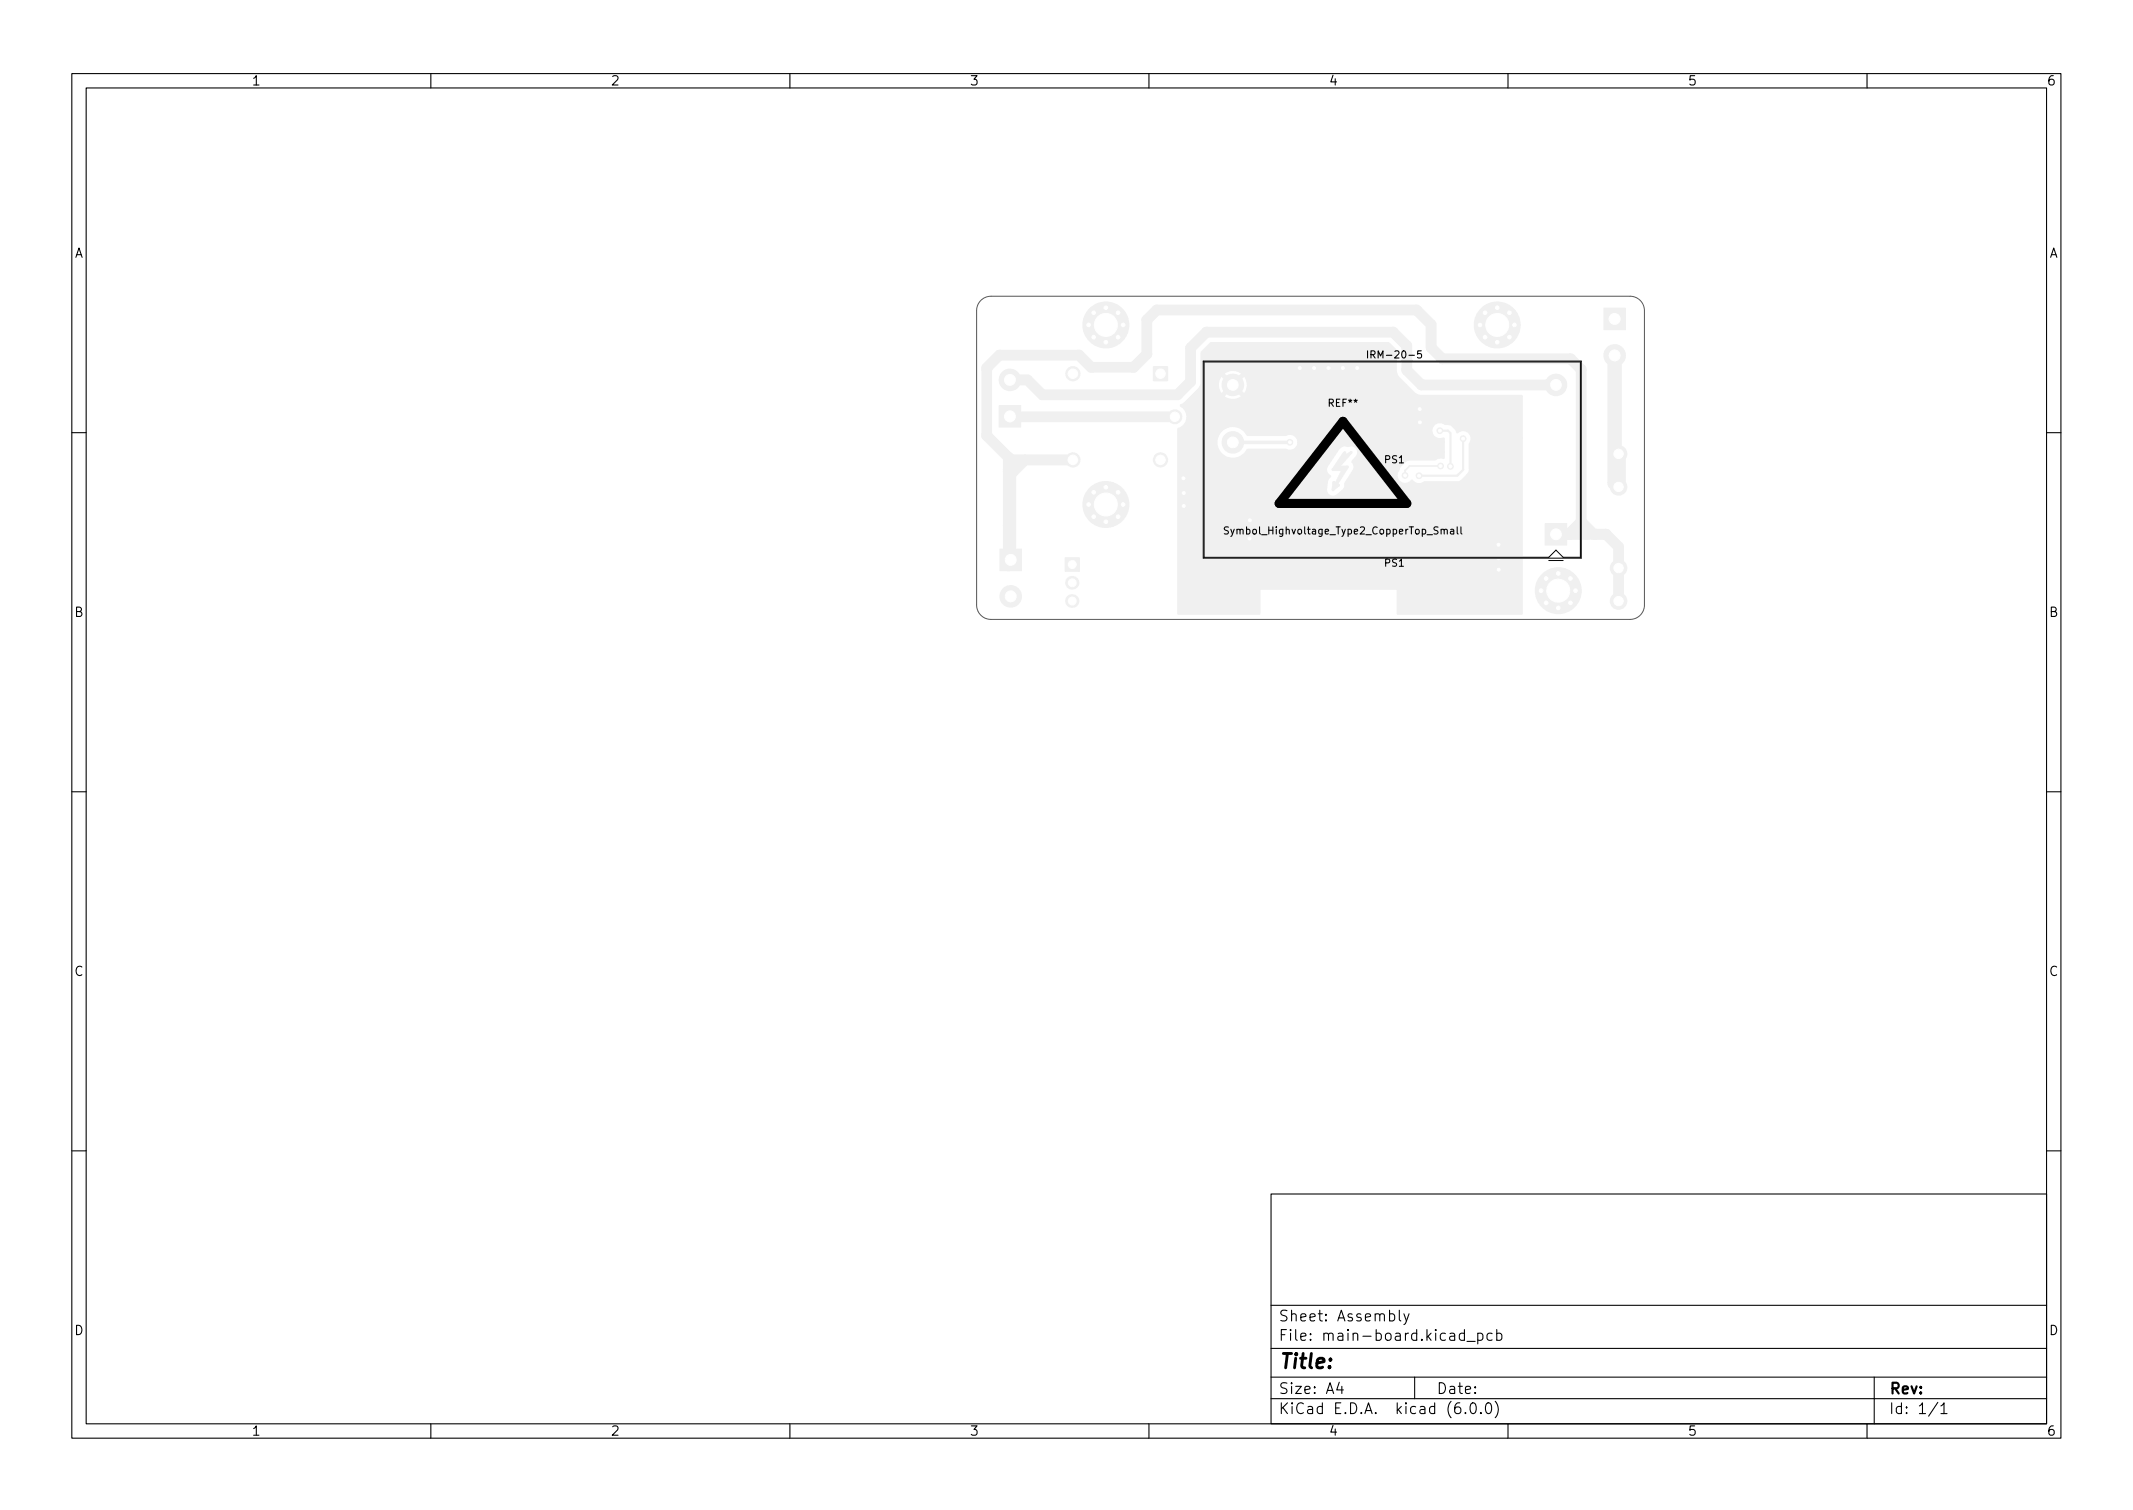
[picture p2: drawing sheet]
<svg xmlns="http://www.w3.org/2000/svg" width="297mm" height="210mm" viewBox="0 0 297 210" stroke-linecap="round" stroke-linejoin="round" font-family="sans-serif">
<path d="M187.3 63l.1 .5 .8-.5-1.8 2h1.3l-1.8 2.8 .5-.2-.8 .6 .2-1 .1 .5 1.1-2.3h-1.4l1.5-2.3M187.4 63.4l-1.4 1.9h1.3" fill="none" stroke="#f0f0f0" stroke-width=".38"/>
<g fill="#f0f0f0" stroke="#f0f0f0" stroke-width=".14">
<path d="M148.3 77.7h2v1.9h-2z"/>
<path d="M139.1 56.5h3v3h-3z"/>
<path d="M160.6 51h2v2h-2z"/>
<path d="M139.3 76.5h3v3h-3z"/>
<path d="M223.4 42.9h3v3h-3z"/>
<path d="M215.2 72.9h3v3h-3z"/>
<path d="M167.3 49l1.4-1.3h24.6l1.2 1.1v3.2h-21.6a1.94 1.94 0 0 0-2.4 0l1.2 1.2 1.2-1.2h21.6l.3 .5 1.1 1.1h-22.2l-.1-.6-.3-.6-1.3 1.2h-.7l-1.2-1.2a1.95 1.95 0 0 0 0 2.4l1.2-1.2h.7l1.3 1.2 .3-.7 .1-.5h22.2l1.2 1.2 .7 .2h14.1l.1 .2h-39.1l-1.2-1.2-1.2 1.2a1.95 1.95 0 0 0 2.4 0h39.1v5.8h-7.1l-.1-.2a1.17 1.17 0 0 0-1.9-.5l-.2-.5-.5-.5-.4-.2h-.6a1.12 1.12 0 0 0-1.8 .8 1.12 1.12 0 0 0 1.7 1.1v.6h-20.4a1.12 1.12 0 0 0-1.7-1h-5.3l-.5-.6-.4-.3-.5-.2-.6-.1-.6 .1-.5 .2-.7 .6a2.18 2.18 0 0 0-.3 1.9l.2 .5 .5 .6 .8 .4 .6 .1 .6-.1 .5-.2 .4-.3 .5-.7 5.4 .1a1.1 1.1 0 0 0 1.6-1h20.4v1.3h-12l-.2-.4-.3-.3-1.1-.1a.87 .87 0 0 0-.9 .3l-1.8 2.7v.6l.3 .5a.19 .19 0 0 1 .2 .2 .19 .19 0 0 1-.2 .1l-.2 .5-.1 1.5 .1 .3 .3 .2 .7 .1 .2-.2 1.1-.9 .1-.7 1.2-2v-.5l-.3-.5 .7-.8 .2-.6h12v.9h-.1h-.5l-.7 .3h-3.8l-1 .9-.2 .4a1.13 1.13 0 0 0 .2 1.7 1.13 1.13 0 0 0 1.6-.3 1.54 1.54 0 0 0 1.2 .5l.6-.2h4.6l.5-.2 .9-1 .2-.3v-3.8l.3-.8h7.1l-.1 24.5h-17.2l-.1-.1v-3.4h-19.1l-.1 3.5h-11.3l-.1-.1v-25.6l.3-.2a1.69 1.69 0 0 0 1-1.5 1.69 1.69 0 0 0-.9-1.6v-.1l.5-.3 1.9-1.9 .4-.6z"/>
<circle cx="215.3" cy="80.6" r=".4"/>
<circle cx="218.7" cy="80.6" r=".4"/>
<circle cx="217" cy="82.2" r="3.2"/>
<circle cx="215.3" cy="83.9" r=".4"/>
<circle cx="214.6" cy="82.2" r=".4"/>
<circle cx="218.7" cy="83.9" r=".4"/>
<circle cx="217" cy="79.8" r=".4"/>
<circle cx="219.4" cy="82.2" r=".4"/>
<circle cx="217" cy="84.6" r=".4"/>
<circle cx="140.6" cy="52.9" r="1.5"/>
<circle cx="161.6" cy="64" r=".99"/>
<circle cx="163.6" cy="58" r=".97"/>
<circle cx="149.4" cy="52" r=".99"/>
<circle cx="149.4" cy="64" r=".99"/>
<circle cx="208.5" cy="42.8" r=".4"/>
<circle cx="208.5" cy="45.2" r="3.2"/>
<circle cx="206.8" cy="43.6" r=".4"/>
<circle cx="208.5" cy="47.6" r=".4"/>
<circle cx="210.2" cy="43.6" r=".4"/>
<circle cx="210.9" cy="45.2" r=".4"/>
<circle cx="206.1" cy="45.2" r=".4"/>
<circle cx="206.8" cy="46.9" r=".4"/>
<circle cx="210.2" cy="46.9" r=".4"/>
<circle cx="155.7" cy="68.6" r=".4"/>
<circle cx="151.6" cy="70.2" r=".4"/>
<circle cx="154" cy="67.8" r=".4"/>
<circle cx="156.4" cy="70.2" r=".4"/>
<circle cx="155.7" cy="71.9" r=".4"/>
<circle cx="152.3" cy="68.6" r=".4"/>
<circle cx="154" cy="70.2" r="3.2"/>
<circle cx="154" cy="72.6" r=".4"/>
<circle cx="152.3" cy="71.9" r=".4"/>
<circle cx="225.4" cy="67.8" r="1.15"/>
<circle cx="225.4" cy="63.2" r="1.15"/>
<circle cx="225.4" cy="83.7" r="1.15"/>
<circle cx="225.4" cy="79.1" r="1.15"/>
<circle cx="140.8" cy="83" r="1.5"/>
<circle cx="224.9" cy="49.5" r="1.5"/>
<circle cx="155.7" cy="43.6" r=".4"/>
<circle cx="154" cy="47.6" r=".4"/>
<circle cx="155.7" cy="46.9" r=".4"/>
<circle cx="152.3" cy="43.6" r=".4"/>
<circle cx="154" cy="42.8" r=".4"/>
<circle cx="154" cy="45.2" r="3.2"/>
<circle cx="151.6" cy="45.2" r=".4"/>
<circle cx="152.3" cy="46.9" r=".4"/>
<circle cx="156.4" cy="45.2" r=".4"/>
<circle cx="216.7" cy="53.6" r="1.5"/>
<circle cx="171.7" cy="53.6" r="1.5"/>
<circle cx="171.7" cy="61.6" r="1.5"/>
<circle cx="179.6" cy="61.6" r=".4"/>
<circle cx="208.7" cy="79.3" r=".4"/>
<circle cx="185" cy="51.2" r=".4"/>
<circle cx="164.8" cy="66.6" r=".4"/>
<circle cx="197.7" cy="57" r=".4"/>
<circle cx="187" cy="51.2" r=".4"/>
<circle cx="174" cy="75" r=".4"/>
<circle cx="164.9" cy="68.6" r=".4"/>
<circle cx="174.1" cy="72.4" r=".4"/>
<circle cx="164.9" cy="70.4" r=".4"/>
<circle cx="189" cy="51.2" r=".4"/>
<circle cx="183" cy="51.2" r=".4"/>
<circle cx="181" cy="51.2" r=".4"/>
<circle cx="208.7" cy="77.7" r=".4"/>
<circle cx="208.7" cy="75.8" r=".4"/>
<circle cx="197.7" cy="58.8" r=".4"/>
<circle cx="200.6" cy="64.9" r=".4"/>
<circle cx="195.7" cy="66.2" r=".4"/>
<circle cx="203.8" cy="61.1" r=".4"/>
<circle cx="197.6" cy="66.2" r=".4"/>
<circle cx="202" cy="64.9" r=".4"/>
<circle cx="200.5" cy="60" r=".4"/>
</g>
<path d="M149.3 81.1h.1M149.3 83.7h.1" fill="none" stroke="#f0f0f0" stroke-width="1.9"/>
<path d="M179.6 61.6h-7.9" fill="none" stroke="#f0f0f0" stroke-width=".5"/>
<path d="M140.6 52.9h2.5l2.1 2.1h18.8l1.8-1.9v-4.7l2.2-2.2h26l1.9 1.9v3.4l2.1 2.1h18.7M140.7 58h22.9M140.4 63.7v15.1M140.4 65.4l.4 .3v12.3M142.7 64l-1.6 1.7h-.7M149.4 64h-8.6l-3.4-3.4v-9.4l1.8-1.8h11.1l1.7 1.7h5.9l1.8-1.8v-4.8l1.4-1.3h36.2l2 2v3.2l1.6 1.6h17.8l1.5 1.4v22.1l.9 .9M216.7 74.4h7l1.7 1.7v7.6M218.5 74.4l1.7-1.8 1.8 1.8" fill="none" stroke="#f0f0f0" stroke-width="1.5"/>
<path d="M140.6 58h.1" fill="none" stroke="#f0f0f0" stroke-width="1"/>
<path d="M197.7 57v1.8M200.5 60h1.1l.4 .3v4.6M164.8 66.6l.1 2M174.1 72.4v2.5M203.8 61.1v4.3l-.9 .8h-5.3" fill="none" stroke="#f0f0f0" stroke-width=".3"/>
<path d="M224.9 49.5v17.7l.5 .6v-4.6" fill="none" stroke="#f0f0f0" stroke-width="2"/>
<path d="M200.6 64.9h-4.3l-.6 .6v.7" fill="none" stroke="#f0f0f0" stroke-width=".25"/>
<g fill="#fff" stroke="#fff" stroke-width=".14">
<circle cx="179.6" cy="61.6" r=".2"/>
<circle cx="208.7" cy="79.3" r=".2"/>
<circle cx="185" cy="51.2" r=".2"/>
<circle cx="164.8" cy="66.6" r=".2"/>
<circle cx="197.7" cy="57" r=".2"/>
<circle cx="187" cy="51.2" r=".2"/>
<circle cx="174" cy="75" r=".2"/>
<circle cx="164.9" cy="68.6" r=".2"/>
<circle cx="174.1" cy="72.4" r=".2"/>
<circle cx="164.9" cy="70.4" r=".2"/>
<circle cx="189" cy="51.2" r=".2"/>
<circle cx="183" cy="51.2" r=".2"/>
<circle cx="181" cy="51.2" r=".2"/>
<circle cx="208.7" cy="77.7" r=".2"/>
<circle cx="208.7" cy="75.8" r=".2"/>
<circle cx="197.7" cy="58.8" r=".2"/>
<circle cx="200.6" cy="64.9" r=".2"/>
<circle cx="195.7" cy="66.2" r=".2"/>
<circle cx="203.8" cy="61.1" r=".2"/>
<circle cx="197.6" cy="66.2" r=".2"/>
<circle cx="202" cy="64.9" r=".2"/>
<circle cx="200.5" cy="60" r=".2"/>
<circle cx="215.3" cy="80.6" r=".25"/>
<circle cx="218.7" cy="80.6" r=".25"/>
<circle cx="217" cy="82.2" r="1.6"/>
<circle cx="215.3" cy="83.9" r=".25"/>
<circle cx="214.6" cy="82.2" r=".25"/>
<circle cx="218.7" cy="83.9" r=".25"/>
<circle cx="217" cy="79.8" r=".25"/>
<circle cx="219.4" cy="82.2" r=".25"/>
<circle cx="217" cy="84.6" r=".25"/>
<circle cx="149.3" cy="78.6" r=".55"/>
<circle cx="149.3" cy="81.1" r=".55"/>
<circle cx="149.3" cy="83.7" r=".55"/>
<circle cx="140.6" cy="58" r=".76"/>
<circle cx="140.6" cy="52.9" r=".76"/>
<circle cx="161.6" cy="52" r=".66"/>
<circle cx="161.6" cy="64" r=".66"/>
<circle cx="163.6" cy="58" r=".65"/>
<circle cx="149.4" cy="52" r=".66"/>
<circle cx="149.4" cy="64" r=".66"/>
<circle cx="208.5" cy="42.8" r=".25"/>
<circle cx="208.5" cy="45.2" r="1.6"/>
<circle cx="206.8" cy="43.6" r=".25"/>
<circle cx="208.5" cy="47.6" r=".25"/>
<circle cx="210.2" cy="43.6" r=".25"/>
<circle cx="210.9" cy="45.2" r=".25"/>
<circle cx="206.1" cy="45.2" r=".25"/>
<circle cx="206.8" cy="46.9" r=".25"/>
<circle cx="210.2" cy="46.9" r=".25"/>
<circle cx="155.7" cy="68.6" r=".25"/>
<circle cx="151.6" cy="70.2" r=".25"/>
<circle cx="154" cy="67.8" r=".25"/>
<circle cx="156.4" cy="70.2" r=".25"/>
<circle cx="155.7" cy="71.9" r=".25"/>
<circle cx="152.3" cy="68.6" r=".25"/>
<circle cx="154" cy="70.2" r="1.6"/>
<circle cx="154" cy="72.6" r=".25"/>
<circle cx="152.3" cy="71.9" r=".25"/>
<circle cx="225.4" cy="67.8" r=".65"/>
<circle cx="225.4" cy="63.2" r=".65"/>
<circle cx="225.4" cy="83.7" r=".65"/>
<circle cx="225.4" cy="79.1" r=".65"/>
<circle cx="140.8" cy="78" r=".76"/>
<circle cx="140.8" cy="83" r=".76"/>
<circle cx="224.9" cy="44.4" r=".76"/>
<circle cx="224.9" cy="49.5" r=".76"/>
<circle cx="155.7" cy="43.6" r=".25"/>
<circle cx="154" cy="47.6" r=".25"/>
<circle cx="155.7" cy="46.9" r=".25"/>
<circle cx="152.3" cy="43.6" r=".25"/>
<circle cx="154" cy="42.8" r=".25"/>
<circle cx="154" cy="45.2" r="1.6"/>
<circle cx="151.6" cy="45.2" r=".25"/>
<circle cx="152.3" cy="46.9" r=".25"/>
<circle cx="156.4" cy="45.2" r=".25"/>
<circle cx="216.7" cy="74.4" r=".75"/>
<circle cx="216.7" cy="53.6" r=".75"/>
<circle cx="171.7" cy="53.6" r=".75"/>
<circle cx="171.7" cy="61.6" r=".75"/>
</g>
<path d="M167.6 50.3h52.6v27.4h-52.6zM167.7 50.4h52.4v27.2h-2.4l-1-1-1 1h-48zM215.7 78h2" fill="none" stroke="#000" stroke-width=".14"/>
<path d="M187 58.7l8.9 11.4h-17.8z" fill="none" stroke="#000" stroke-width="1.3"/>
<path d="M136.6 41.8a2 2 0 0 1 1.4-.6h89a2 2 0 0 1 2 2v41a2 2 0 0 1-2 2h-89a2 2 0 0 1-2-2v-41a2 2 0 0 1 .6-1.4z" fill="none" stroke="#575757" stroke-width=".14"/>
<g fill="none" stroke="#000" stroke-width=".15">
<path d="M10 10.2h277v190.1h-277zM12 12.2h273v186.1h-273zM60 10.2v2M110 10.2v2M160 10.2v2M210 10.2v2M260 10.2v2M190.4 48.9v1M197.9 48.9h-.5v.4l.1-.1 .4 .1 .1 .1-.1 .4-.1 .1-.4-.1M10 60.2h2M171.1 73.4h-.4l-.2 .1v.2l.5 .2 .1 .3-.2 .2-.4-.1M202.9 73.4v.8l.2 .2"/>
<path d="M203.4 73.4v.8l.2 .2M285 60.2h2M10 110.2h2M285 110.2h2M10 160.2h2M177 166.3h108v32h-108zM285 160.2h2M60 198.3v2M110 198.3v2M160 198.3v2M177 194.8h108M177 191.8h108"/>
<path d="M177 187.8h108M177 181.8h108M186.5 192.5l-.4 1h1M186.9 193v1M194.9 182.4v1.3l.2 .2M195.5 182.9l.4 1M196.2 182.9l-.5 1.4-.2 .1M197 191.8v3M203.9 185.7l-.4-.1-.3 .3v.4l.2 .3h.1h.4M203.9 185.1v1.5M204.1 196.7v.1h-.1l.1-.1v.1M204.3 186.8h1.1"/>
<path d="M204.9 195.4a.36 .36 0 0 1 .6 .2 .77 .77 0 0 1-.4 1.2 1 1 0 0 1-.2-1.4zM205.8 185.7l.4-.1 .3 .3v.4l-.1 .3h-.2h-.4M205.8 185.6v1.5M206.2 196.7l.1 .1h-.1h-.1l.1-.1v.1M207 195.5a.36 .36 0 0 1 .4-.2 .36 .36 0 0 1 .2 .3 .77 .77 0 0 1-.4 1.2 .91 .91 0 0 1-.2-1.3zM207.8 185.7l-.4-.1-.3 .3v.4l.1 .3h.2h.4M208.2 195.1a1.72 1.72 0 0 1 0 2.3M208.4 185.7l.5-.1 .2 .3v.4l-.1 .3h-.1h-.5M208.4 185.1v1.5M210 198.3v2M260 198.3v2M261 191.8v6.5"/>
<path d="M269.9 195.3l-1.3 1.9M270.3 195.8l.4-.5v1.5M270.3 196.8h.8"/>
</g>
<text font-size="2.8" x="178" y="190.6">Title:</text>
<g font-size="2.1">
<text x="178" y="184">Sheet: Assembly</text>
<text x="178" y="186.7">File: main-board.kicad_pcb</text>
<text x="178" y="196.9">KiCad E.D.A. kicad (6.0.0)</text>
<text x="178" y="194.1">Size: A4</text>
<text x="200" y="194.1">Date:</text>
<text x="263" y="194.1">Rev:</text>
<text x="263" y="196.9">Id: 1/1</text>
</g>
<g font-size="1.8">
<text x="35" y="11.9">1</text>
<text x="85" y="11.9">2</text>
<text x="135" y="11.9">3</text>
<text x="185" y="11.9">4</text>
<text x="235" y="11.9">5</text>
<text x="285" y="11.9">6</text>
<text x="10.3" y="35.9">A</text>
<text x="285.3" y="35.9">A</text>
<text x="10.3" y="85.9">B</text>
<text x="285.3" y="85.9">B</text>
<text x="10.3" y="135.9">C</text>
<text x="285.3" y="135.9">C</text>
<text x="10.3" y="185.9">D</text>
<text x="285.3" y="185.9">D</text>
<text x="35" y="199.9">1</text>
<text x="85" y="199.9">2</text>
<text x="135" y="199.9">3</text>
<text x="185" y="199.9">4</text>
<text x="235" y="199.9">5</text>
<text x="285" y="199.9">6</text>
</g>
<g font-size="1.4">
<text x="191.3" y="49.9">IRM-20-5</text>
<text x="185.1" y="56.6">REF**</text>
<text x="192.9" y="64.5">PS1</text>
<text x="171.4" y="74.4">Symbol_Highvoltage_Type2_CopperTop_Small</text>
<text x="192.9" y="78.9">PS1</text>
</g>
</svg>
